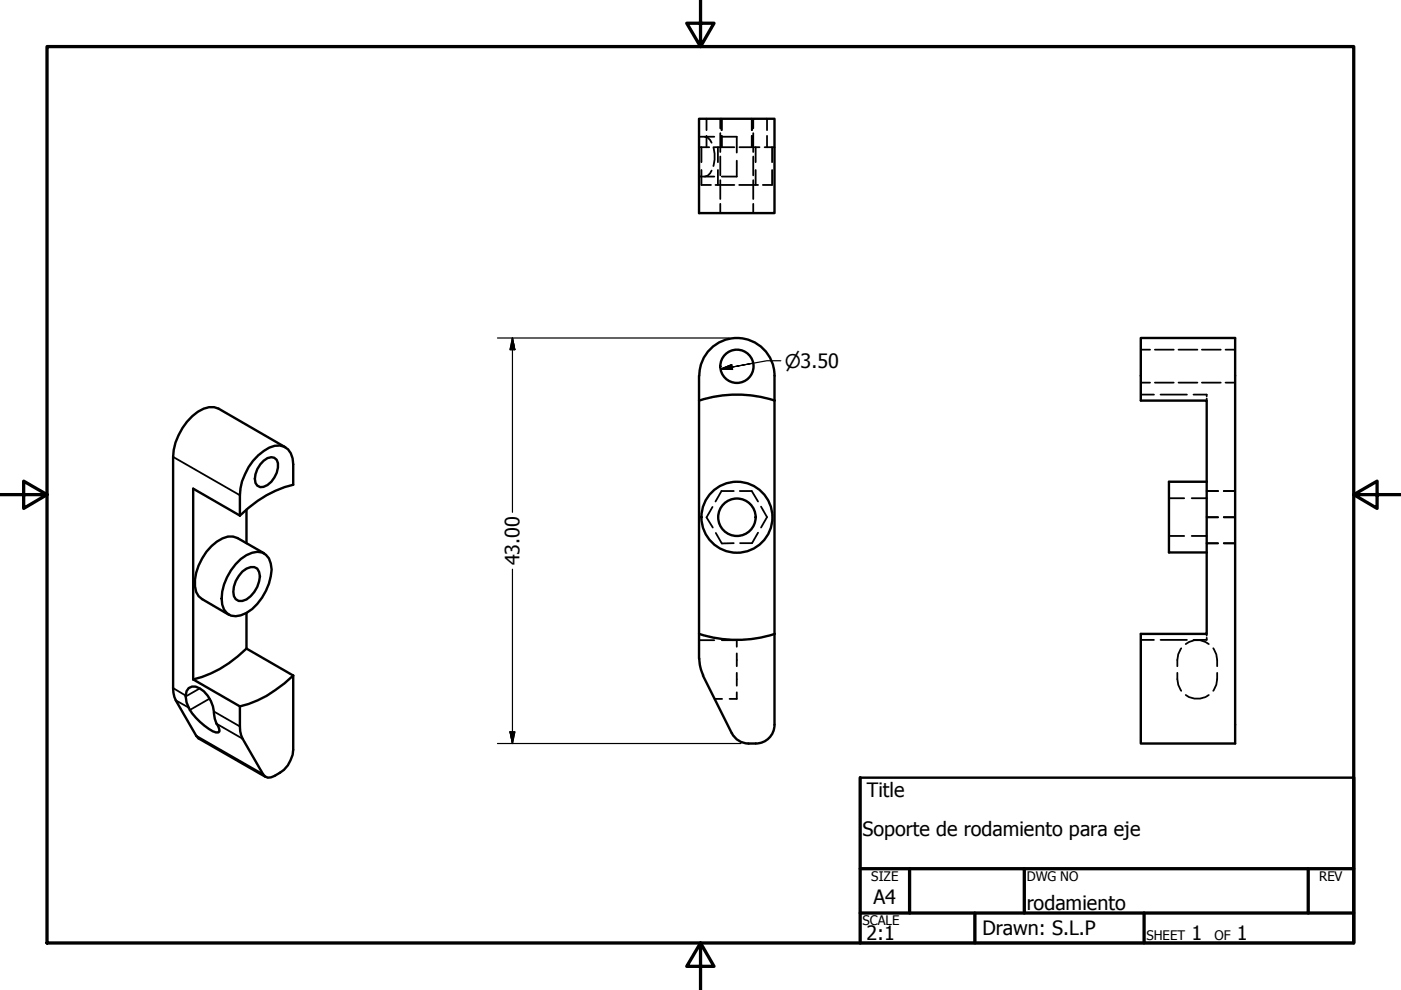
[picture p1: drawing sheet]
<svg xmlns="http://www.w3.org/2000/svg" width="297mm" height="210mm" viewBox="0 0 297 210" stroke-linecap="round" stroke-linejoin="round" font-family="sans-serif">
<!-- layer: Visible (ANSI) -->
<g fill="none" stroke="#000" stroke-width=".51">
<path d="M148.2 25.2h16v20h-16zM148.2 79.7v60M148.3 79.6a8 8 0 0 1 7.9-7.9 8 8 0 0 1 8 7.9M164.2 79.7v74a4 4 0 0 1-4 3.9 4.7 4.7 0 0 1-4.7-1.6l-.3-.6M241.9 71.7h20v85.9h-20v-23.2h13.9v-49.5h-13.9zM55.9 97.7a1.79 1.79 0 0 1 2.8-.2 4.7 4.7 0 0 1-2.8 5.7l-.7 .1a1.94 1.94 0 0 1-1-2.7l.3-1.1zM148.2 84.9a26 26 0 0 1 16 0M50 119.6a6.1 6.1 0 0 1 5.6-2.5 3.6 3.6 0 0 1 2 3.6 12 12 0 0 1-5.3 9.3 3.3 3.3 0 0 1-4.8-.7 9 9 0 0 1 1.5-8.4zM52.3 108v7.2M56 117.3l-5.6-3.2a4 4 0 0 0-4.4 .7 11.7 11.7 0 0 0-4.7 9.5l.3 1.2 .5 .9 .8 .6 5.6 3.3M62.2 102.8a23.8 23.8 0 0 0-11.3 6.5l-9.9-5.7v40.5M255.8 102.1h-8v15h8"/>
<path d="M51.4 121.2a2.47 2.47 0 0 1 3.1-.6l.4 .7a5.5 5.5 0 0 1-1.8 5.1 2.29 2.29 0 0 1-3.1 .6 3.7 3.7 0 0 1 0-3.8zM52.3 137.5a23.8 23.8 0 0 1-11.3 6.6M52.3 130v7.5M52.3 137.5l9.9 5.7M148.2 134.4a26 26 0 0 0 16 0M148.3 139.6l.2 1.9 .6 1.7M40 150a12.5 12.5 0 0 0 5.8 5.3h.5l.2-.3-.3-1.1-.3-.4M41 144.1l9.9 5.7M41.6 156l.5 .6M62.2 143.2v15.8a6.3 6.3 0 0 1-5.4 5.9l-.6-.3-.4-.5-4.7-8.2-.2-1.9v-4.2M62.2 143.2a23.8 23.8 0 0 1-11.3 6.6M149 143.2l6.1 12.2"/>
<circle cx="156.2" cy="77.7" r="3.5"/>
<circle cx="156.2" cy="109.7" r="4"/>
<circle cx="156.2" cy="109.7" r="7.5"/>
</g>
<!-- layer: Hidden (ANSI) -->
<g fill="none" stroke="#000" stroke-width=".38">
<path d="M148.2 29h3.2M148.2 37.4h3.2M148.2 31.2h2.2M148.7 36v3.2h2M148.7 31.2v3.2M149.4 29l.7 .2 .8 1.1M149.8 25.2v2.4M149.8 28.8v2.4M150.9 36.2l-.8 1-.7 .2M151.3 31.2a7.3 7.3 0 0 1 0 4M151.4 31.2h4.3M151.7 39.2h4"/>
<path d="M152.2 31.2v3.2M152.2 36v3.2M152.7 25.2v2M152.7 28.2v4M152.7 33.2v4M152.7 38.2v4M153 25.2v2.4M153 28.8v2.4M153 29h3.2v3.4M156.2 34.1v3.3h-3.2M156.7 39.2h4M156.8 31.2h4.2"/>
<path d="M159.4 25.2v2.4M159.4 28.8v2.4M159.7 25.2v2M159.7 28.2v4M159.7 33.2v4M159.7 38.2v4M160.2 31.2v3.2M160.2 36v3.2M162.1 31.2h2.1M162.6 25.2v2.4M162.6 28.8v2.4M163.7 36v3.2h-2"/>
<path d="M163.7 31.2v3.2M152.7 43.2v2M159.7 43.2v2M241.9 74.1h1.9M244.9 74.1h4M249.9 74.1h4M254.8 74.1h4M259.8 74.1h2.1M241.9 83.7h2.8M241.9 81.1h1.9M244.9 81.1h4M246.1 83.7h5.6"/>
<path d="M249.9 81.1h4M253 83.7h2.8v.3M254.8 81.1h4M255.8 84.5v.4M259.8 81.1h2.1M151.1 107.5l-1.3 2.2 1.3 2.2M151.8 113l1.2 2.2h2.6M155.6 104.1h-2.6l-1.3 2.2M156.8 104.1h2.6l1.3 2.2M160.7 112.9l-1.3 2.3h-2.5M161.4 107.4l1.2 2.2-1.2 2.3M247.8 105.6h3.3"/>
<path d="M247.8 113.6h3.3M252.7 105.6h3.1M252.7 113.6h3.1M255.8 104.1h2.5M255.8 115.2h2.5M255.8 109.7h2.5M255.8 109.6h2.5M259.5 104.1h2.4M259.5 115.2h2.4M259.5 109.7h2.4M259.5 109.6h2.4M148.2 135.7h3.2"/>
<path d="M153 135.7h3.2v1.4M156.2 138.5v2.8M241.9 135.7h2.8M246.1 135.7h5.6M250.4 137.4a5.1 5.1 0 0 0-.8 3.9M251.4 136.6a3.9 3.9 0 0 1 4.9 0M255.8 134.4v.4M255.8 135.2v.5h-2.8M257.2 137.4a5.1 5.1 0 0 1 .9 3.9M151.5 148.2h1.6M156.2 142.7v2.7M156.2 146.8v1.4h-1.5"/>
<path d="M249.6 142.7a5.1 5.1 0 0 0 .8 3.8M251.4 147.4a4.1 4.1 0 0 0 4.9 0M258.1 142.7a5.1 5.1 0 0 1-.9 3.8"/>
</g>
<!-- layer: Visible Narrow (ANSI) -->
<path d="M36.7 96.9l14.2 8.1M36.7 145.9l2.7 1.6M37.3 148.5l2.7 1.5M41.6 156l14.2 8.1M42.4 146l-3 1.7M44.4 148.1l-4.1 2.4M45.3 150.8l5.6 3.2M45.9 153.5l5.5 3.1" fill="none" stroke="#000" stroke-width=".38"/>
<path d="M60.5 94.8l-14.1-8.2a4.3 4.3 0 0 0-4.4 .7 12.7 12.7 0 0 0-5.3 9.6l.1 49.9 .5 1.7 4.3 7.5M62.2 102.8v-4.3a3.6 3.6 0 0 0-2.9-4 6.2 6.2 0 0 0-4.6 2.1 12.8 12.8 0 0 0-3.8 8.4v4.3M40 150a3.6 3.6 0 0 1 0-4.1l.7-.3a3.9 3.9 0 0 1 3.4 1.9 6.2 6.2 0 0 1 1.2 3.6l.2 1.3 .4 1.1M42.1 156.6l14.2 8.1" fill="none" stroke="#000" stroke-width=".51"/>
<!-- layer: Hidden (ANSI) -->
<g fill="#000">
<circle cx="148.2" cy="37.4" r=".19"/>
<circle cx="148.2" cy="29" r=".19"/>
</g>
<!-- layer: Border (ANSI) -->
<g fill="none" stroke="#000" stroke-width=".7">
<path d="M148.5 -.1v10l-2.9-5h5.8l-2.9 5M10 9.9h277v190h-277zM0 104.9h10l-5-2.9v5.8l5-2.9M287 104.9l5 2.9v-5.8l-5 2.9h10M182.4 164.9v35M287 164.9v35M148.5 199.9l2.9 5h-5.8l2.9-5v10M182.4 184.2h104.6M182.4 193.6h104.6M192.8 184.2v9.4M206.7 193.6v6.3M217.2 184.2v9.4"/>
<path d="M242.6 193.6v6.3M277.4 184.2v9.4"/>
</g>
<!-- layer: Title (ANSI) -->
<path d="M182.4 164.9h104.6M182.4 199.9h104.6" fill="none" stroke="#000" stroke-width=".51"/>
<!-- layer: Dimension (ANSI) -->
<path d="M105.5 71.7h49.1M108.6 71.7l.6 2.4h-1.1zM108.6 71.7v36.9M152.8 78.3l2.3-1 .2 1zM155.3 77.8l-2.5 .5M165.5 76.5h-2.9l-7.3 1.3 4.3-.8M108.6 120.7v36.9M105.5 157.6h51.6M108.1 155.2h1.1l-.6 2.4z" fill="none" stroke="#000" stroke-width=".25"/>
<path d="M108.6 71.7l.6 2.4zM108.6 71.7l.6 2.4h-1.1zM152.8 78.3l2.3-1zM152.8 78.3l2.3-1 .2 1zM108.1 155.2l.5 2.4zM108.1 155.2h1.1l-.6 2.4z" fill="#000" stroke="#000" stroke-width=".25"/>
<g font-size="4.2">
<text x="110.2" y="119.9" transform="rotate(-90 110.2 119.9)">43.00</text>
<text x="183.8" y="168.9">Title</text>
<text x="182.9" y="177.2">Soporte de rodamiento para eje</text>
<text x="185.2" y="191.7">A4</text>
<text x="217.7" y="193">rodamiento</text>
<text x="183.7" y="199.4">2:1</text>
<text x="208.3" y="198.2">Drawn: S.L.P</text>
<text x="252.6" y="199.4">1</text>
<text x="262.3" y="199.4">1</text>
</g>
<text font-size="4" x="166.4" y="77.9">⌀3.50</text>
<g font-size="2.8">
<text x="184.7" y="186.7">SIZE</text>
<text x="217.7" y="186.7">DWG NO</text>
<text x="279.7" y="186.7">REV</text>
<text x="182.9" y="196.1">SCALE</text>
<text x="243.1" y="199.4">SHEET</text>
<text x="257.5" y="199.4">OF</text>
</g>
</svg>
